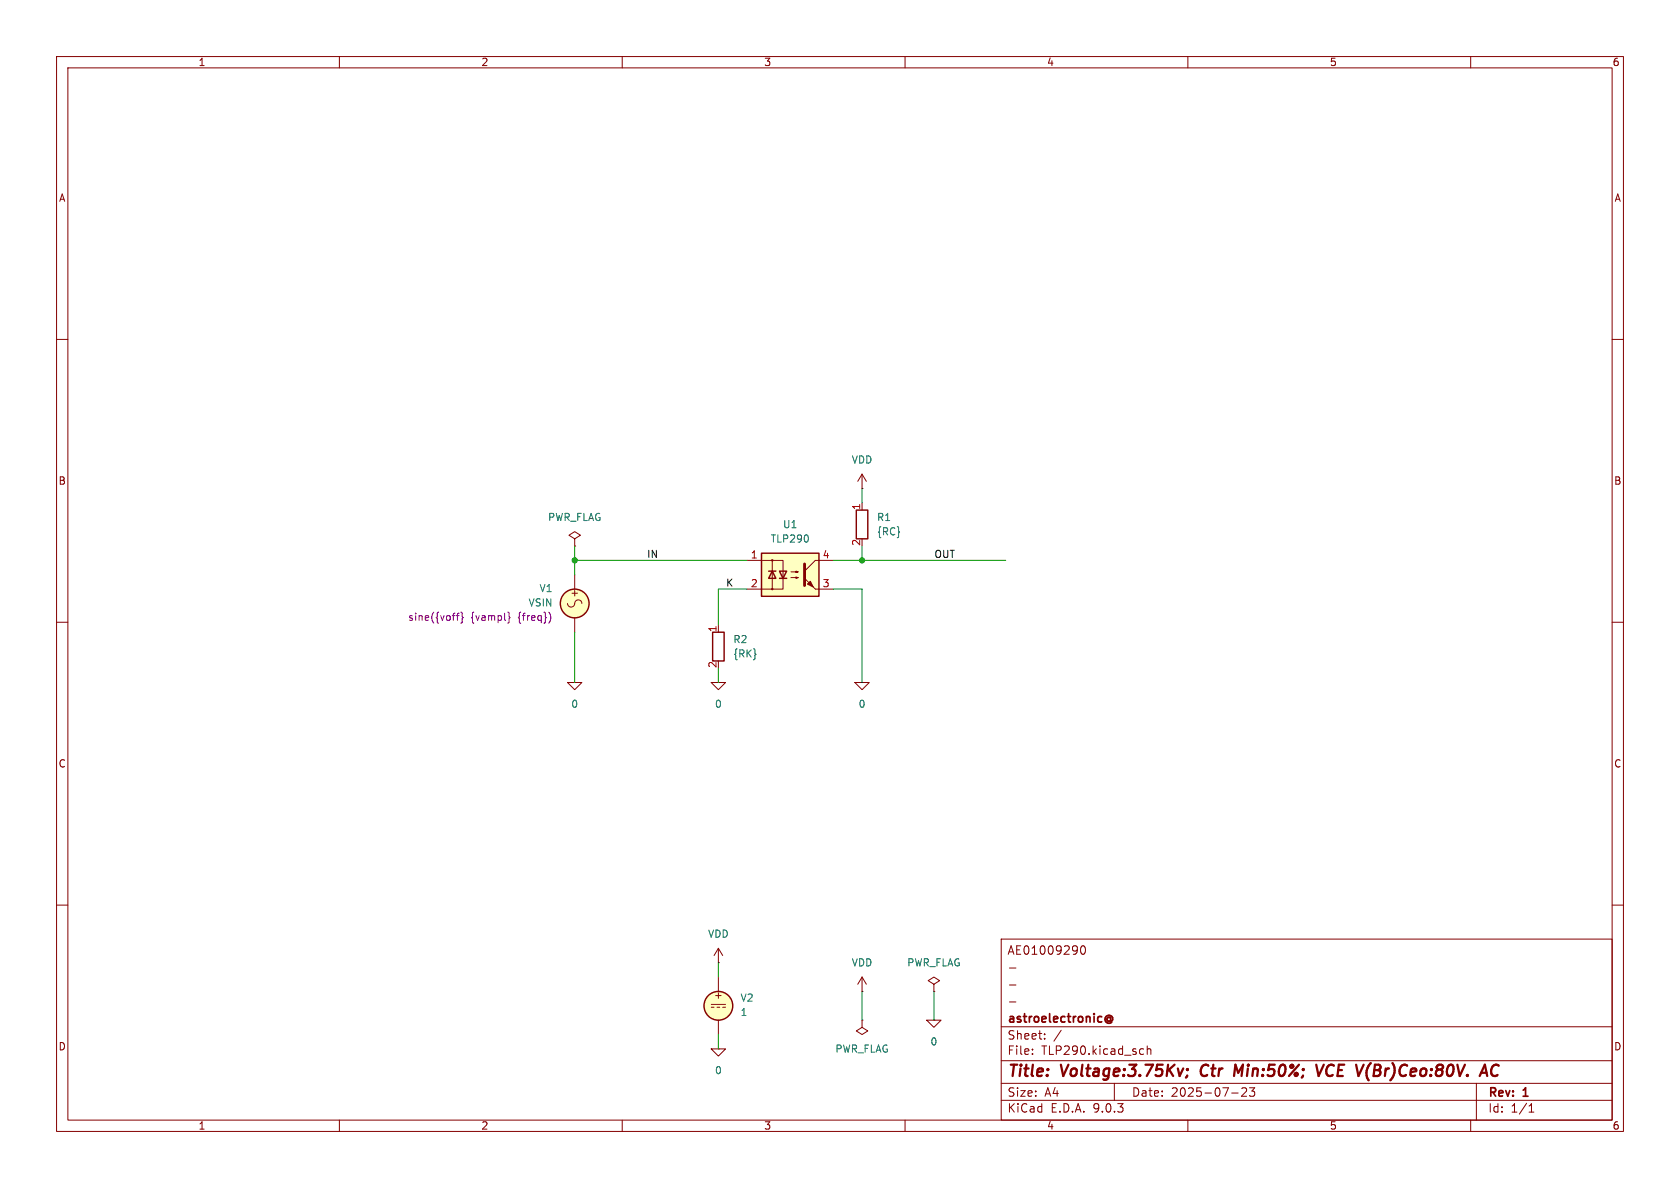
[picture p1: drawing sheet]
(kicad_sch
 (version 20250114)
 (generator "eeschema")
 (generator_version "9.0")
 (paper "A4")
 (title_block
  (title "Voltage:3.75Kv; Ctr Min:50%; VCE V(Br)Ceo:80V. AC")
  (date "2025-07-23")
  (rev "1")
  (company "astroelectronic@")
  (comment 1 "-")
  (comment 2 "-")
  (comment 3 "-")
  (comment 4 "AE01009290"))
 (lib_symbols
  (symbol "TLP290:0"
   (power)
   (pin_numbers (hide yes))
   (pin_names
    (offset 0) (hide yes)) (exclude_from_sim no) (in_bom yes) (on_board yes)
   (property "Reference" "#GND" (at 0 -5.08 0) (effects (font (size 1.27 1.27)) (hide yes)))
   (property "Value" "0" (at 0 -2.54 0) (effects (font (size 1.27 1.27))))
   (property "Footprint" "" (at 0 0 0) (effects (font (size 1.27 1.27)) (hide yes)))
   (property "Datasheet" "https://ngspice.sourceforge.io/docs/ngspice-html-manual/manual.xhtml#subsec_Circuit_elements__device" (at 0 -10.16 0) (effects (font (size 1.27 1.27)) (hide yes)))
   (property "Description" "0V reference potential for simulation" (at 0 -7.62 0) (effects (font (size 1.27 1.27)) (hide yes)))
   (symbol "0_0_1"
    (polyline (pts (xy -1.27 0) (xy 0 -1.27) (xy 1.27 0) (xy -1.27 0)) (stroke (width 0) (type default)) (fill (type none))))
   (symbol "0_1_1"
    (pin power_in line (at 0 0 0) (length 0) (name "~" (effects (font (size 1.016 1.016)))) (number "1" (effects (font (size 1.016 1.016))))))
   (embedded_fonts no))
  (symbol "TLP290:PWR_FLAG"
   (power)
   (pin_numbers (hide yes))
   (pin_names
    (offset 0) (hide yes)) (exclude_from_sim no) (in_bom yes) (on_board yes)
   (property "Reference" "#FLG" (at 0 1.905 0) (effects (font (size 1.27 1.27)) (hide yes)))
   (property "Value" "PWR_FLAG" (at 0 3.81 0) (effects (font (size 1.27 1.27))))
   (property "Footprint" "" (at 0 0 0) (effects (font (size 1.27 1.27)) (hide yes)))
   (property "Datasheet" "~" (at 0 0 0) (effects (font (size 1.27 1.27)) (hide yes)))
   (property "Description" "Special symbol for telling ERC where power comes from" (at 0 0 0) (effects (font (size 1.27 1.27)) (hide yes)))
   (symbol "PWR_FLAG_0_0"
    (pin power_out line (at 0 0 90) (length 0) (name "~" (effects (font (size 1.27 1.27)))) (number "1" (effects (font (size 1.27 1.27))))))
   (symbol "PWR_FLAG_0_1"
    (polyline (pts (xy 0 0) (xy 0 1.27) (xy -1.016 1.905) (xy 0 2.54) (xy 1.016 1.905) (xy 0 1.27)) (stroke (width 0) (type default)) (fill (type none))))
   (embedded_fonts no))
  (symbol "TLP290:R"
   (pin_names
    (offset 0) (hide yes)) (exclude_from_sim no) (in_bom yes) (on_board yes)
   (property "Reference" "R" (at 2.032 0 90) (effects (font (size 1.27 1.27))))
   (property "Value" "R" (at 0 0 90) (effects (font (size 1.27 1.27))))
   (property "Footprint" "" (at -1.778 0 90) (effects (font (size 1.27 1.27)) (hide yes)))
   (property "Datasheet" "~" (at 0 0 0) (effects (font (size 1.27 1.27)) (hide yes)))
   (property "Description" "Resistor" (at 0 0 0) (effects (font (size 1.27 1.27)) (hide yes)))
   (symbol "R_0_1"
    (rectangle (start -1.016 -2.54) (end 1.016 2.54) (stroke (width 0.254) (type default)) (fill (type none))))
   (symbol "R_1_1"
    (pin passive line (at 0 3.81 270) (length 1.27) (name "~" (effects (font (size 1.27 1.27)))) (number "1" (effects (font (size 1.27 1.27)))))
    (pin passive line (at 0 -3.81 90) (length 1.27) (name "~" (effects (font (size 1.27 1.27)))) (number "2" (effects (font (size 1.27 1.27))))))
   (embedded_fonts no))
  (symbol "TLP290:TLP290"
   (pin_names
    (offset 1.016)) (exclude_from_sim no) (in_bom yes) (on_board yes)
   (property "Reference" "U" (at -5.08 5.08 0) (effects (font (size 1.27 1.27)) (justify left)))
   (property "Value" "TLP290" (at 0 5.08 0) (effects (font (size 1.27 1.27)) (justify left)))
   (property "Footprint" "Package_SO:SOP-4_4.4x2.6mm_P1.27mm" (at -21.59 -5.08 0) (effects (font (size 1.27 1.27)
    (italic yes)) (justify left) (hide yes)))
   (property "Datasheet" "https://toshiba.semicon-storage.com/info/docget.jsp?did=12882&prodName=TLP290" (at 0.635 0 0) (effects (font (size 1.27 1.27)) (justify left) (hide yes)))
   (property "Description" "AC/DC Phototransistor Optocoupler, Vce 80V, CTR 50-600%, not recommended for new designs, SOP4" (at 0 0 0) (effects (font (size 1.27 1.27)) (hide yes)))
   (symbol "TLP290_0_1"
    (rectangle (start -5.08 3.81) (end 5.08 -3.81) (stroke (width 0.254) (type default)) (fill (type background)))
    (polyline (pts (xy -5.08 2.54) (xy -1.27 2.54) (xy -1.27 -0.635)) (stroke (width 0) (type default)) (fill (type none)))
    (polyline (pts (xy -3.81 0.635) (xy -2.54 0.635)) (stroke (width 0.254) (type default)) (fill (type none)))
    (circle (center -3.175 2.54) (radius 0.127) (stroke (width 0) (type default)) (fill (type none)))
    (polyline (pts (xy -3.175 0.635) (xy -3.81 -0.635) (xy -2.54 -0.635) (xy -3.175 0.635)) (stroke (width 0.254) (type default)) (fill (type none)))
    (polyline (pts (xy -3.175 -0.635) (xy -3.175 2.54)) (stroke (width 0) (type default)) (fill (type none)))
    (polyline (pts (xy -3.175 -0.635) (xy -3.175 -2.54)) (stroke (width 0) (type default)) (fill (type none)))
    (circle (center -3.175 -2.54) (radius 0.127) (stroke (width 0) (type default)) (fill (type none)))
    (polyline (pts (xy -1.905 -0.635) (xy -0.635 -0.635)) (stroke (width 0.254) (type default)) (fill (type none)))
    (polyline (pts (xy -1.27 -0.635) (xy -1.27 -2.54) (xy -5.08 -2.54)) (stroke (width 0) (type default)) (fill (type none)))
    (polyline (pts (xy -1.27 -0.635) (xy -1.905 0.635) (xy -0.635 0.635) (xy -1.27 -0.635)) (stroke (width 0.254) (type default)) (fill (type none)))
    (polyline (pts (xy 0.127 0.508) (xy 1.397 0.508) (xy 1.016 0.381) (xy 1.016 0.635) (xy 1.397 0.508)) (stroke (width 0) (type default)) (fill (type none)))
    (polyline (pts (xy 0.127 -0.508) (xy 1.397 -0.508) (xy 1.016 -0.635) (xy 1.016 -0.381) (xy 1.397 -0.508)) (stroke (width 0) (type default)) (fill (type none)))
    (polyline (pts (xy 2.54 1.905) (xy 2.54 -1.905)) (stroke (width 0.508) (type default)) (fill (type none)))
    (polyline (pts (xy 2.54 0.635) (xy 4.445 2.54)) (stroke (width 0) (type default)) (fill (type none)))
    (polyline (pts (xy 3.048 -1.651) (xy 3.556 -1.143) (xy 4.064 -2.159) (xy 3.048 -1.651)) (stroke (width 0) (type default)) (fill (type outline)))
    (polyline (pts (xy 4.445 2.54) (xy 5.08 2.54)) (stroke (width 0) (type default)) (fill (type none)))
    (polyline (pts (xy 4.445 -2.54) (xy 2.54 -0.635)) (stroke (width 0) (type default)) (fill (type outline)))
    (polyline (pts (xy 4.445 -2.54) (xy 5.08 -2.54)) (stroke (width 0) (type default)) (fill (type none))))
   (symbol "TLP290_1_1"
    (pin passive line (at -7.62 2.54 0) (length 2.54) (name "~" (effects (font (size 1.27 1.27)))) (number "1" (effects (font (size 1.27 1.27)))))
    (pin passive line (at -7.62 -2.54 0) (length 2.54) (name "~" (effects (font (size 1.27 1.27)))) (number "2" (effects (font (size 1.27 1.27)))))
    (pin passive line (at 7.62 2.54 180) (length 2.54) (name "~" (effects (font (size 1.27 1.27)))) (number "4" (effects (font (size 1.27 1.27)))))
    (pin passive line (at 7.62 -2.54 180) (length 2.54) (name "~" (effects (font (size 1.27 1.27)))) (number "3" (effects (font (size 1.27 1.27))))))
   (embedded_fonts no))
  (symbol "TLP290:VDC"
   (pin_numbers (hide yes))
   (pin_names
    (offset 0.0254)) (exclude_from_sim no) (in_bom yes) (on_board yes)
   (property "Reference" "V" (at 2.54 2.54 0) (effects (font (size 1.27 1.27)) (justify left)))
   (property "Value" "1" (at 2.54 0 0) (effects (font (size 1.27 1.27)) (justify left)))
   (property "Footprint" "" (at 0 0 0) (effects (font (size 1.27 1.27)) (hide yes)))
   (property "Datasheet" "https://ngspice.sourceforge.io/docs/ngspice-html-manual/manual.xhtml#sec_Independent_Sources_for" (at 0 0 0) (effects (font (size 1.27 1.27)) (hide yes)))
   (property "Description" "Voltage source, DC" (at 0 0 0) (effects (font (size 1.27 1.27)) (hide yes)))
   (property "Sim.Pins" "1=+ 2=-" (at 0 0 0) (effects (font (size 1.27 1.27)) (hide yes)))
   (property "Sim.Type" "DC" (at 0 0 0) (effects (font (size 1.27 1.27)) (hide yes)))
   (property "Sim.Device" "V" (at 0 0 0) (effects (font (size 1.27 1.27)) (justify left) (hide yes)))
   (symbol "VDC_0_0"
    (polyline (pts (xy -1.27 0.254) (xy 1.27 0.254)) (stroke (width 0) (type default)) (fill (type none)))
    (polyline (pts (xy -0.762 -0.254) (xy -1.27 -0.254)) (stroke (width 0) (type default)) (fill (type none)))
    (polyline (pts (xy 0.254 -0.254) (xy -0.254 -0.254)) (stroke (width 0) (type default)) (fill (type none)))
    (polyline (pts (xy 1.27 -0.254) (xy 0.762 -0.254)) (stroke (width 0) (type default)) (fill (type none)))
    (text "+" (at 0 1.905 0) (effects (font (size 1.27 1.27)))))
   (symbol "VDC_0_1"
    (circle (center 0 0) (radius 2.54) (stroke (width 0.254) (type default)) (fill (type background))))
   (symbol "VDC_1_1"
    (pin passive line (at 0 5.08 270) (length 2.54) (name "~" (effects (font (size 1.27 1.27)))) (number "1" (effects (font (size 1.27 1.27)))))
    (pin passive line (at 0 -5.08 90) (length 2.54) (name "~" (effects (font (size 1.27 1.27)))) (number "2" (effects (font (size 1.27 1.27))))))
   (embedded_fonts no))
  (symbol "TLP290:VDD"
   (power)
   (pin_numbers (hide yes))
   (pin_names
    (offset 0) (hide yes)) (exclude_from_sim no) (in_bom yes) (on_board yes)
   (property "Reference" "#PWR" (at 0 -3.81 0) (effects (font (size 1.27 1.27)) (hide yes)))
   (property "Value" "VDD" (at 0 3.556 0) (effects (font (size 1.27 1.27))))
   (property "Footprint" "" (at 0 0 0) (effects (font (size 1.27 1.27)) (hide yes)))
   (property "Datasheet" "" (at 0 0 0) (effects (font (size 1.27 1.27)) (hide yes)))
   (property "Description" "Power symbol creates a global label with name \"VDD\"" (at 0 0 0) (effects (font (size 1.27 1.27)) (hide yes)))
   (symbol "VDD_0_1"
    (polyline (pts (xy -0.762 1.27) (xy 0 2.54)) (stroke (width 0) (type default)) (fill (type none)))
    (polyline (pts (xy 0 2.54) (xy 0.762 1.27)) (stroke (width 0) (type default)) (fill (type none)))
    (polyline (pts (xy 0 0) (xy 0 2.54)) (stroke (width 0) (type default)) (fill (type none))))
   (symbol "VDD_1_1"
    (pin power_in line (at 0 0 90) (length 0) (name "~" (effects (font (size 1.27 1.27)))) (number "1" (effects (font (size 1.27 1.27))))))
   (embedded_fonts no))
  (symbol "TLP290:VSIN"
   (pin_numbers (hide yes))
   (pin_names
    (offset 0.0254)) (exclude_from_sim no) (in_bom yes) (on_board yes)
   (property "Reference" "V" (at 2.54 2.54 0) (effects (font (size 1.27 1.27)) (justify left)))
   (property "Value" "VSIN" (at 2.54 0 0) (effects (font (size 1.27 1.27)) (justify left)))
   (property "Footprint" "" (at 0 0 0) (effects (font (size 1.27 1.27)) (hide yes)))
   (property "Datasheet" "https://ngspice.sourceforge.io/docs/ngspice-html-manual/manual.xhtml#sec_Independent_Sources_for" (at 0 0 0) (effects (font (size 1.27 1.27)) (hide yes)))
   (property "Description" "Voltage source, sinusoidal" (at 0 0 0) (effects (font (size 1.27 1.27)) (hide yes)))
   (property "Sim.Pins" "1=+ 2=-" (at 0 0 0) (effects (font (size 1.27 1.27)) (hide yes)))
   (property "Sim.Params" "dc=0 ampl=1 f=1k ac=1" (at 2.54 -2.54 0) (effects (font (size 1.27 1.27)) (justify left)))
   (property "Sim.Type" "SIN" (at 0 0 0) (effects (font (size 1.27 1.27)) (hide yes)))
   (property "Sim.Device" "V" (at 0 0 0) (effects (font (size 1.27 1.27)) (justify left) (hide yes)))
   (symbol "VSIN_0_0"
    (arc (start -1.27 0) (mid -0.635 0.6323) (end 0 0) (stroke (width 0) (type default)) (fill (type none)))
    (arc (start 1.27 0) (mid 0.635 -0.6323) (end 0 0) (stroke (width 0) (type default)) (fill (type none)))
    (text "+" (at 0 1.905 0) (effects (font (size 1.27 1.27)))))
   (symbol "VSIN_0_1"
    (circle (center 0 0) (radius 2.54) (stroke (width 0.254) (type default)) (fill (type background))))
   (symbol "VSIN_1_1"
    (pin passive line (at 0 5.08 270) (length 2.54) (name "~" (effects (font (size 1.27 1.27)))) (number "1" (effects (font (size 1.27 1.27)))))
    (pin passive line (at 0 -5.08 90) (length 2.54) (name "~" (effects (font (size 1.27 1.27)))) (number "2" (effects (font (size 1.27 1.27))))))
   (embedded_fonts no)))
 (junction
  (at 101.6 99.06)
  (diameter 0)
  (color 0 0 0 0))
 (junction
  (at 152.4 99.06)
  (diameter 0)
  (color 0 0 0 0))
 (wire
  (pts (xy 152.4 99.06) (xy 152.4 96.52))
  (stroke (width 0) (type default)))
 (wire
  (pts (xy 152.4 86.36) (xy 152.4 88.9))
  (stroke (width 0) (type default)))
 (wire
  (pts (xy 127 118.11) (xy 127 120.65))
  (stroke (width 0) (type default)))
 (wire
  (pts (xy 147.32 99.06) (xy 152.4 99.06))
  (stroke (width 0) (type default)))
 (wire
  (pts (xy 147.32 104.14) (xy 152.4 104.14))
  (stroke (width 0) (type default)))
 (wire
  (pts (xy 165.1 175.26) (xy 165.1 180.34))
  (stroke (width 0) (type default)))
 (wire
  (pts (xy 101.6 96.52) (xy 101.6 99.06))
  (stroke (width 0) (type default)))
 (wire
  (pts (xy 127 170.18) (xy 127 172.72))
  (stroke (width 0) (type default)))
 (wire
  (pts (xy 127 104.14) (xy 127 110.49))
  (stroke (width 0) (type default)))
 (wire
  (pts (xy 101.6 99.06) (xy 101.6 101.6))
  (stroke (width 0) (type default)))
 (wire
  (pts (xy 152.4 99.06) (xy 177.8 99.06))
  (stroke (width 0) (type default)))
 (wire
  (pts (xy 152.4 175.26) (xy 152.4 180.34))
  (stroke (width 0) (type default)))
 (wire
  (pts (xy 132.08 99.06) (xy 101.6 99.06))
  (stroke (width 0) (type default)))
 (wire
  (pts (xy 127 182.88) (xy 127 185.42))
  (stroke (width 0) (type default)))
 (wire
  (pts (xy 101.6 111.76) (xy 101.6 120.65))
  (stroke (width 0) (type default)))
 (wire
  (pts (xy 152.4 104.14) (xy 152.4 120.65))
  (stroke (width 0) (type default)))
 (wire
  (pts (xy 132.08 104.14) (xy 127 104.14))
  (stroke (width 0) (type default)))
 (label "IN"
  (at 114.3 99.06 0)
  (effects (font (size 1.27 1.27)) (justify left bottom)))
 (label "K"
  (at 128.27 104.14 0)
  (effects (font (size 1.27 1.27)) (justify left bottom)))
 (label "OUT"
  (at 165.1 99.06 0)
  (effects (font (size 1.27 1.27)) (justify left bottom)))
 (symbol
  (lib_id "TLP290:TLP290")
  (at 139.7 101.6 0)
  (unit 1)
  (exclude_from_sim no)
  (in_bom yes)
  (on_board yes)
  (dnp no)
  (fields_autoplaced yes)
  (property "Reference" "U1" (at 139.7 92.71 0) (effects (font (size 1.27 1.27))))
  (property "Value" "TLP290" (at 139.7 95.25 0) (effects (font (size 1.27 1.27))))
  (property "Footprint" "Package_SO:SOP-4_4.4x2.6mm_P1.27mm" (at 118.11 106.68 0) (effects (font (size 1.27 1.27)
    (italic yes)) (justify left) (hide yes)))
  (property "Datasheet" "https://toshiba.semicon-storage.com/info/docget.jsp?did=12882&prodName=TLP290" (at 140.335 101.6 0) (effects (font (size 1.27 1.27)) (justify left) (hide yes)))
  (property "Description" "AC/DC Phototransistor Optocoupler, Vce 80V, CTR 50-600%, not recommended for new designs, SOP4" (at 139.7 101.6 0) (effects (font (size 1.27 1.27)) (hide yes)))
  (pin "3")
  (pin "1")
  (pin "2")
  (pin "4"))
 (symbol
  (lib_id "TLP290:PWR_FLAG")
  (at 101.6 96.52 0)
  (unit 1)
  (exclude_from_sim no)
  (in_bom yes)
  (on_board yes)
  (dnp no)
  (fields_autoplaced yes)
  (property "Reference" "#FLG01" (at 101.6 94.615 0) (effects (font (size 1.27 1.27)) (hide yes)))
  (property "Value" "PWR_FLAG" (at 101.6 91.44 0) (effects (font (size 1.27 1.27))))
  (property "Footprint" "" (at 101.6 96.52 0) (effects (font (size 1.27 1.27)) (hide yes)))
  (property "Datasheet" "~" (at 101.6 96.52 0) (effects (font (size 1.27 1.27)) (hide yes)))
  (property "Description" "Special symbol for telling ERC where power comes from" (at 101.6 96.52 0) (effects (font (size 1.27 1.27)) (hide yes)))
  (pin "1"))
 (symbol
  (lib_id "TLP290:0")
  (at 152.4 120.65 0)
  (unit 1)
  (exclude_from_sim no)
  (in_bom yes)
  (on_board yes)
  (dnp no)
  (fields_autoplaced yes)
  (property "Reference" "#GND03" (at 152.4 125.73 0) (effects (font (size 1.27 1.27)) (hide yes)))
  (property "Value" "0" (at 152.4 124.46 0) (effects (font (size 1.27 1.27))))
  (property "Footprint" "" (at 152.4 120.65 0) (effects (font (size 1.27 1.27)) (hide yes)))
  (property "Datasheet" "https://ngspice.sourceforge.io/docs/ngspice-html-manual/manual.xhtml#subsec_Circuit_elements__device" (at 152.4 130.81 0) (effects (font (size 1.27 1.27)) (hide yes)))
  (property "Description" "0V reference potential for simulation" (at 152.4 128.27 0) (effects (font (size 1.27 1.27)) (hide yes)))
  (pin "1"))
 (symbol
  (lib_id "TLP290:0")
  (at 101.6 120.65 0)
  (unit 1)
  (exclude_from_sim no)
  (in_bom yes)
  (on_board yes)
  (dnp no)
  (fields_autoplaced yes)
  (property "Reference" "#GND02" (at 101.6 125.73 0) (effects (font (size 1.27 1.27)) (hide yes)))
  (property "Value" "0" (at 101.6 124.46 0) (effects (font (size 1.27 1.27))))
  (property "Footprint" "" (at 101.6 120.65 0) (effects (font (size 1.27 1.27)) (hide yes)))
  (property "Datasheet" "https://ngspice.sourceforge.io/docs/ngspice-html-manual/manual.xhtml#subsec_Circuit_elements__device" (at 101.6 130.81 0) (effects (font (size 1.27 1.27)) (hide yes)))
  (property "Description" "0V reference potential for simulation" (at 101.6 128.27 0) (effects (font (size 1.27 1.27)) (hide yes)))
  (pin "1"))
 (symbol
  (lib_id "TLP290:0")
  (at 165.1 180.34 0)
  (unit 1)
  (exclude_from_sim no)
  (in_bom yes)
  (on_board yes)
  (dnp no)
  (fields_autoplaced yes)
  (property "Reference" "#GND05" (at 165.1 185.42 0) (effects (font (size 1.27 1.27)) (hide yes)))
  (property "Value" "0" (at 165.1 184.15 0) (effects (font (size 1.27 1.27))))
  (property "Footprint" "" (at 165.1 180.34 0) (effects (font (size 1.27 1.27)) (hide yes)))
  (property "Datasheet" "https://ngspice.sourceforge.io/docs/ngspice-html-manual/manual.xhtml#subsec_Circuit_elements__device" (at 165.1 190.5 0) (effects (font (size 1.27 1.27)) (hide yes)))
  (property "Description" "0V reference potential for simulation" (at 165.1 187.96 0) (effects (font (size 1.27 1.27)) (hide yes)))
  (pin "1"))
 (symbol
  (lib_id "TLP290:VDD")
  (at 152.4 175.26 0)
  (unit 1)
  (exclude_from_sim no)
  (in_bom yes)
  (on_board yes)
  (dnp no)
  (fields_autoplaced yes)
  (property "Reference" "#PWR03" (at 152.4 179.07 0) (effects (font (size 1.27 1.27)) (hide yes)))
  (property "Value" "VDD" (at 152.4 170.18 0) (effects (font (size 1.27 1.27))))
  (property "Footprint" "" (at 152.4 175.26 0) (effects (font (size 1.27 1.27)) (hide yes)))
  (property "Datasheet" "" (at 152.4 175.26 0) (effects (font (size 1.27 1.27)) (hide yes)))
  (property "Description" "Power symbol creates a global label with name \"VDD\"" (at 152.4 175.26 0) (effects (font (size 1.27 1.27)) (hide yes)))
  (pin "1"))
 (symbol
  (lib_id "TLP290:0")
  (at 127 120.65 0)
  (unit 1)
  (exclude_from_sim no)
  (in_bom yes)
  (on_board yes)
  (dnp no)
  (fields_autoplaced yes)
  (property "Reference" "#GND01" (at 127 125.73 0) (effects (font (size 1.27 1.27)) (hide yes)))
  (property "Value" "0" (at 127 124.46 0) (effects (font (size 1.27 1.27))))
  (property "Footprint" "" (at 127 120.65 0) (effects (font (size 1.27 1.27)) (hide yes)))
  (property "Datasheet" "https://ngspice.sourceforge.io/docs/ngspice-html-manual/manual.xhtml#subsec_Circuit_elements__device" (at 127 130.81 0) (effects (font (size 1.27 1.27)) (hide yes)))
  (property "Description" "0V reference potential for simulation" (at 127 128.27 0) (effects (font (size 1.27 1.27)) (hide yes)))
  (pin "1"))
 (symbol
  (lib_id "TLP290:VSIN")
  (at 101.6 106.68 0)
  (mirror y)
  (unit 1)
  (exclude_from_sim no)
  (in_bom yes)
  (on_board yes)
  (dnp no)
  (property "Reference" "V1" (at 97.79 104.0101 0) (effects (font (size 1.27 1.27)) (justify left)))
  (property "Value" "VSIN" (at 97.79 106.5501 0) (effects (font (size 1.27 1.27)) (justify left)))
  (property "Footprint" "" (at 101.6 106.68 0) (effects (font (size 1.27 1.27)) (hide yes)))
  (property "Datasheet" "https://ngspice.sourceforge.io/docs/ngspice-html-manual/manual.xhtml#sec_Independent_Sources_for" (at 101.6 106.68 0) (effects (font (size 1.27 1.27)) (hide yes)))
  (property "Description" "Voltage source, sinusoidal" (at 101.6 106.68 0) (effects (font (size 1.27 1.27)) (hide yes)))
  (property "Sim.Pins" "1=+ 2=-" (at 101.6 106.68 0) (effects (font (size 1.27 1.27)) (hide yes)))
  (property "Sim.Params" "sine({voff} {vampl} {freq})" (at 97.79 109.0901 0) (effects (font (size 1.27 1.27)) (justify left)))
  (property "Sim.Type" "SIN" (at 101.6 106.68 0) (effects (font (size 1.27 1.27)) (hide yes)))
  (property "Sim.Device" "V" (at 101.6 106.68 0) (effects (font (size 1.27 1.27)) (justify left) (hide yes)))
  (pin "1")
  (pin "2"))
 (symbol
  (lib_id "TLP290:R")
  (at 152.4 92.71 0)
  (unit 1)
  (exclude_from_sim no)
  (in_bom yes)
  (on_board yes)
  (dnp no)
  (fields_autoplaced yes)
  (property "Reference" "R1" (at 154.94 91.4399 0) (effects (font (size 1.27 1.27)) (justify left)))
  (property "Value" "{RC}" (at 154.94 93.9799 0) (effects (font (size 1.27 1.27)) (justify left)))
  (property "Footprint" "" (at 150.622 92.71 90) (effects (font (size 1.27 1.27)) (hide yes)))
  (property "Datasheet" "~" (at 152.4 92.71 0) (effects (font (size 1.27 1.27)) (hide yes)))
  (property "Description" "Resistor" (at 152.4 92.71 0) (effects (font (size 1.27 1.27)) (hide yes)))
  (pin "1")
  (pin "2"))
 (symbol
  (lib_id "TLP290:VDD")
  (at 127 170.18 0)
  (unit 1)
  (exclude_from_sim no)
  (in_bom yes)
  (on_board yes)
  (dnp no)
  (fields_autoplaced yes)
  (property "Reference" "#PWR02" (at 127 173.99 0) (effects (font (size 1.27 1.27)) (hide yes)))
  (property "Value" "VDD" (at 127 165.1 0) (effects (font (size 1.27 1.27))))
  (property "Footprint" "" (at 127 170.18 0) (effects (font (size 1.27 1.27)) (hide yes)))
  (property "Datasheet" "" (at 127 170.18 0) (effects (font (size 1.27 1.27)) (hide yes)))
  (property "Description" "Power symbol creates a global label with name \"VDD\"" (at 127 170.18 0) (effects (font (size 1.27 1.27)) (hide yes)))
  (pin "1"))
 (symbol
  (lib_id "TLP290:PWR_FLAG")
  (at 165.1 175.26 0)
  (unit 1)
  (exclude_from_sim no)
  (in_bom yes)
  (on_board yes)
  (dnp no)
  (fields_autoplaced yes)
  (property "Reference" "#FLG02" (at 165.1 173.355 0) (effects (font (size 1.27 1.27)) (hide yes)))
  (property "Value" "PWR_FLAG" (at 165.1 170.18 0) (effects (font (size 1.27 1.27))))
  (property "Footprint" "" (at 165.1 175.26 0) (effects (font (size 1.27 1.27)) (hide yes)))
  (property "Datasheet" "~" (at 165.1 175.26 0) (effects (font (size 1.27 1.27)) (hide yes)))
  (property "Description" "Special symbol for telling ERC where power comes from" (at 165.1 175.26 0) (effects (font (size 1.27 1.27)) (hide yes)))
  (pin "1"))
 (symbol
  (lib_id "TLP290:PWR_FLAG")
  (at 152.4 180.34 180)
  (unit 1)
  (exclude_from_sim no)
  (in_bom yes)
  (on_board yes)
  (dnp no)
  (fields_autoplaced yes)
  (property "Reference" "#FLG03" (at 152.4 182.245 0) (effects (font (size 1.27 1.27)) (hide yes)))
  (property "Value" "PWR_FLAG" (at 152.4 185.42 0) (effects (font (size 1.27 1.27))))
  (property "Footprint" "" (at 152.4 180.34 0) (effects (font (size 1.27 1.27)) (hide yes)))
  (property "Datasheet" "~" (at 152.4 180.34 0) (effects (font (size 1.27 1.27)) (hide yes)))
  (property "Description" "Special symbol for telling ERC where power comes from" (at 152.4 180.34 0) (effects (font (size 1.27 1.27)) (hide yes)))
  (pin "1"))
 (symbol
  (lib_id "TLP290:0")
  (at 127 185.42 0)
  (unit 1)
  (exclude_from_sim no)
  (in_bom yes)
  (on_board yes)
  (dnp no)
  (fields_autoplaced yes)
  (property "Reference" "#GND04" (at 127 190.5 0) (effects (font (size 1.27 1.27)) (hide yes)))
  (property "Value" "0" (at 127 189.23 0) (effects (font (size 1.27 1.27))))
  (property "Footprint" "" (at 127 185.42 0) (effects (font (size 1.27 1.27)) (hide yes)))
  (property "Datasheet" "https://ngspice.sourceforge.io/docs/ngspice-html-manual/manual.xhtml#subsec_Circuit_elements__device" (at 127 195.58 0) (effects (font (size 1.27 1.27)) (hide yes)))
  (property "Description" "0V reference potential for simulation" (at 127 193.04 0) (effects (font (size 1.27 1.27)) (hide yes)))
  (pin "1"))
 (symbol
  (lib_id "TLP290:VDD")
  (at 152.4 86.36 0)
  (unit 1)
  (exclude_from_sim no)
  (in_bom yes)
  (on_board yes)
  (dnp no)
  (fields_autoplaced yes)
  (property "Reference" "#PWR01" (at 152.4 90.17 0) (effects (font (size 1.27 1.27)) (hide yes)))
  (property "Value" "VDD" (at 152.4 81.28 0) (effects (font (size 1.27 1.27))))
  (property "Footprint" "" (at 152.4 86.36 0) (effects (font (size 1.27 1.27)) (hide yes)))
  (property "Datasheet" "" (at 152.4 86.36 0) (effects (font (size 1.27 1.27)) (hide yes)))
  (property "Description" "Power symbol creates a global label with name \"VDD\"" (at 152.4 86.36 0) (effects (font (size 1.27 1.27)) (hide yes)))
  (pin "1"))
 (symbol
  (lib_id "TLP290:VDC")
  (at 127 177.8 0)
  (unit 1)
  (exclude_from_sim no)
  (in_bom yes)
  (on_board yes)
  (dnp no)
  (fields_autoplaced yes)
  (property "Reference" "V2" (at 130.81 176.4001 0) (effects (font (size 1.27 1.27)) (justify left)))
  (property "Value" "1" (at 130.81 178.9401 0) (effects (font (size 1.27 1.27)) (justify left)))
  (property "Footprint" "" (at 127 177.8 0) (effects (font (size 1.27 1.27)) (hide yes)))
  (property "Datasheet" "https://ngspice.sourceforge.io/docs/ngspice-html-manual/manual.xhtml#sec_Independent_Sources_for" (at 127 177.8 0) (effects (font (size 1.27 1.27)) (hide yes)))
  (property "Description" "Voltage source, DC" (at 127 177.8 0) (effects (font (size 1.27 1.27)) (hide yes)))
  (property "Sim.Pins" "1=+ 2=-" (at 127 177.8 0) (effects (font (size 1.27 1.27)) (hide yes)))
  (property "Sim.Type" "DC" (at 127 177.8 0) (effects (font (size 1.27 1.27)) (hide yes)))
  (property "Sim.Device" "V" (at 127 177.8 0) (effects (font (size 1.27 1.27)) (justify left) (hide yes)))
  (pin "2")
  (pin "1"))
 (symbol
  (lib_id "TLP290:R")
  (at 127 114.3 0)
  (unit 1)
  (exclude_from_sim no)
  (in_bom yes)
  (on_board yes)
  (dnp no)
  (fields_autoplaced yes)
  (property "Reference" "R2" (at 129.54 113.0299 0) (effects (font (size 1.27 1.27)) (justify left)))
  (property "Value" "{RK}" (at 129.54 115.5699 0) (effects (font (size 1.27 1.27)) (justify left)))
  (property "Footprint" "" (at 125.222 114.3 90) (effects (font (size 1.27 1.27)) (hide yes)))
  (property "Datasheet" "~" (at 127 114.3 0) (effects (font (size 1.27 1.27)) (hide yes)))
  (property "Description" "Resistor" (at 127 114.3 0) (effects (font (size 1.27 1.27)) (hide yes)))
  (pin "1")
  (pin "2"))
 (sheet_instances
  (path ""
   (page "1")))
 (embedded_fonts no))
